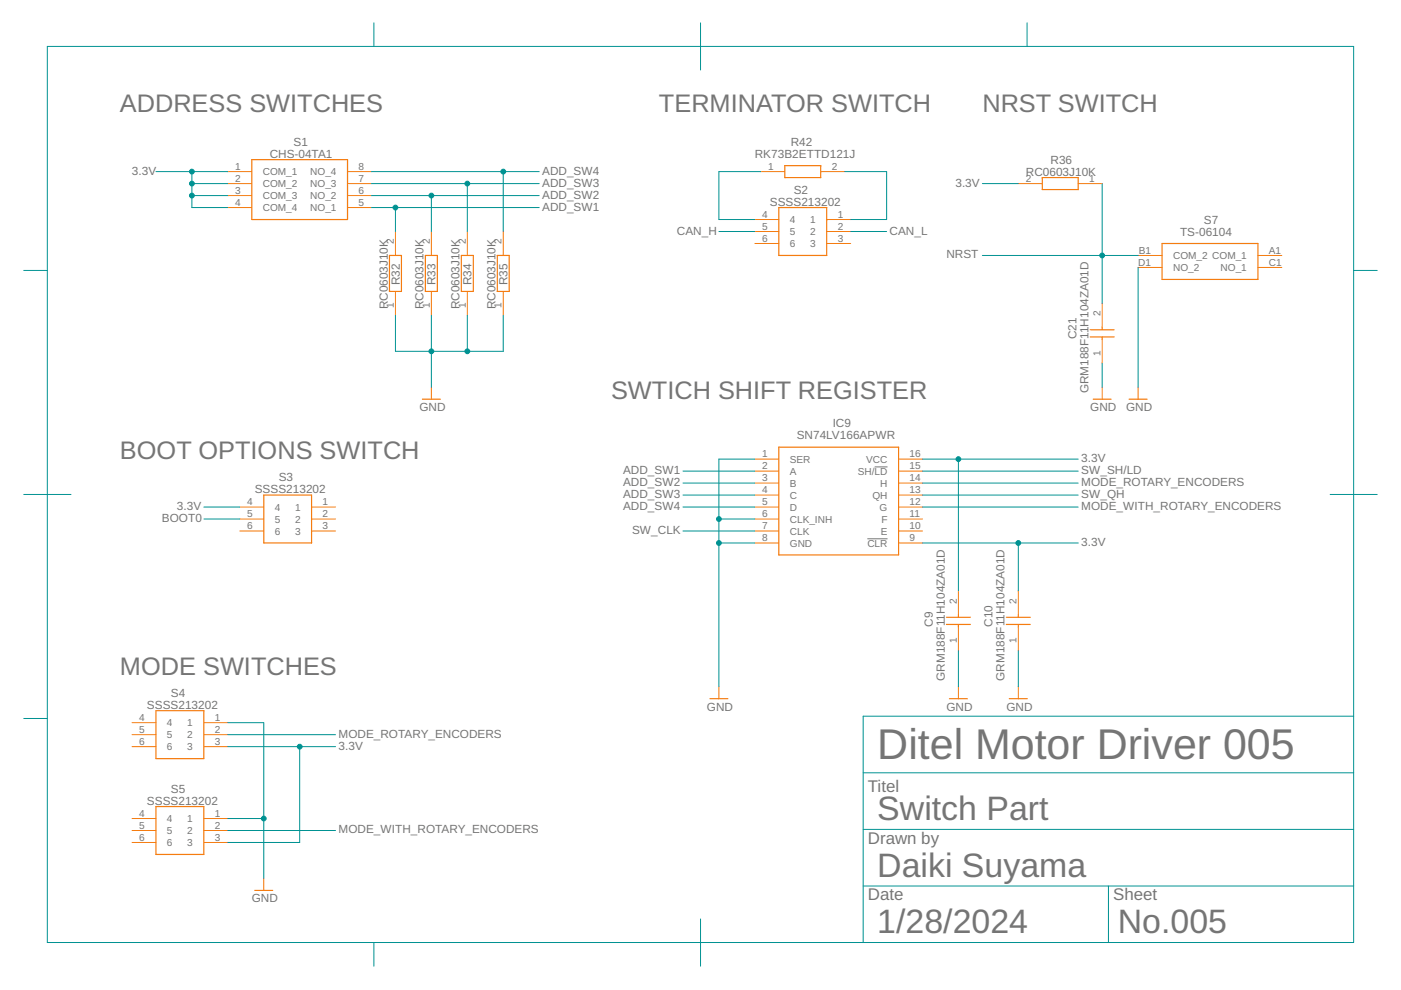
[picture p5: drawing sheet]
<svg xmlns="http://www.w3.org/2000/svg" width="297mm" height="210mm" viewBox="0 0 297 210" stroke-linecap="round" stroke-linejoin="round" font-family="sans-serif">
<path d="M185.4 99h2.8M183.9 114.2h4.3" fill="none" stroke="#757575" stroke-width=".21"/>
<g fill="none" stroke="#f57c10" stroke-width=".25">
<path d="M53.4 33.8h20.3v12.7h-20.3zM166.4 35.1h7.6v2.6h-7.6zM221 37.7h7.6v2.5h-7.6zM82.6 54.2h2.5v7.6h-2.5zM90.2 54.2h2.5v7.6h-2.5zM97.8 54.2h2.6v7.6h-2.6zM105.4 54.2h2.6v7.6h-2.6zM165.1 44h10.2v10.2h-10.2zM246.4 51.6h20.3v7.6h-20.3zM231.1 71.4h5.1M231.1 69.9h5.1M233.7 69.4v.5"/>
<path d="M233.7 71.4v.5M89.6 84.6h3.8M165.1 94.8h25.4v22.9h-25.4zM231.8 84.6h3.8M239.4 84.6h3.8M55.9 105h10.2v10.1h-10.2zM200.7 132.4h5M200.7 130.9h5M203.2 130.4v.5M203.2 132.4v.5M213.4 132.4h5M213.4 130.9h5"/>
<path d="M215.9 130.4v.5M215.9 132.4v.5M33.1 150.7h10.1v10.1h-10.1zM150.5 148.1h3.8M201.3 148.1h3.8M214 148.1h3.8M33.1 171h10.1v10.2h-10.1zM54 188.8h3.8"/>
</g>
<g fill="none" stroke="#f57c10" stroke-width=".21">
<path d="M48.3 36.4h5.1M48.3 38.9h5.1M73.7 36.4h5.1M73.7 38.9h5.1M161.3 36.4h5.1M174 36.4h5.1M215.9 38.9h5.1M228.6 38.9h5.1M48.3 41.5h5.1M48.3 44h5.1M73.7 41.5h5.1M73.7 44h5.1"/>
<path d="M83.8 49.1v5.1M91.5 49.1v5.1M99.1 49.1v5.1M106.7 49.1v5.1M160 46.5h5.1M160 49.1h5.1M160 51.6h5.1M175.3 46.5h5.1M175.3 49.1h5.1M175.3 51.6h5.1M241.3 54.2h5.1M241.3 56.7h5.1"/>
<path d="M266.7 54.2h5.1M266.7 56.7h5.1M83.8 61.8v5.1M91.5 61.8v5.1M99.1 61.8v5.1M106.7 61.8v5.1M233.7 64.3v5.1M233.7 71.9v5.1M91.5 82.1v2.5M160 97.3h5.1M160 99.9h5.1M190.5 97.3h5.1"/>
<path d="M190.5 99.9h5.1M233.7 82.1v2.5M241.3 82.1v2.5M50.8 107.5h5.1M50.8 110h5.1M50.8 112.6h5.1M66.1 107.5h5M66.1 110h5M66.1 112.6h5M160 102.4h5.1M160 105h5.1M160 107.5h5.1"/>
<path d="M160 110h5.1M160 112.6h5.1M160 115.1h5.1M190.5 102.4h5.1M190.5 105h5.1M190.5 107.5h5.1M190.5 110h5.1M190.5 112.6h5.1M190.5 115.1h5.1M203.2 125.3v5.1M203.2 132.9v5.1M215.9 125.3v5.1"/>
<path d="M215.9 132.9v5.1M28 153.2h5.1M28 155.8h5.1M28 158.3h5.1M43.2 153.2h5.1M43.2 155.8h5.1M43.2 158.3h5.1M152.4 145.6v2.5M203.2 145.6v2.5M215.9 145.6v2.5M28 173.5h5.1M28 176.1h5.1"/>
<path d="M28 178.6h5.1M43.2 173.5h5.1M43.2 176.1h5.1M43.2 178.6h5.1M55.9 186.2v2.6"/>
</g>
<g fill="none" stroke="#009292" stroke-width=".21">
<path d="M10 9.8h277v190h-277zM79.3 4.8v5M148.5 4.8v10M217.8 4.8v5M33.1 36.4h15.2M40.7 36.4v7.6h7.6M40.7 38.9h7.6M78.8 36.4h35.5M78.8 38.9h35.5M99.1 38.9v10.2M106.7 36.4v12.7M161.3 36.4h-8.9v10.1h7.6"/>
<path d="M179.1 36.4h8.9v10.1h-7.6M208.3 38.9h7.6M233.7 38.9v25.4M5 57.3h5M40.7 41.5h7.6M78.8 44h35.5M78.8 41.5h35.5M83.8 44v5.1M91.5 41.5v7.6M152.4 49.1h7.6M180.4 49.1h7.6M208.3 54.2h33"/>
<path d="M241.3 56.7v25.4M287 57.3h5M83.8 66.9v7.6h22.9v-7.6M91.5 66.9v15.2M99.1 66.9v7.6M233.7 77v5.1M144.8 99.9h15.2M160 97.3h-7.6v48.3M195.6 97.3h33M195.6 99.9h33M203.2 97.3v28M5 104.8h10"/>
<path d="M43.2 110h7.6M43.2 107.5h7.6M144.8 107.5h15.2M144.8 102.4h15.2M144.8 105h15.2M144.8 112.6h15.2M152.4 115.1h7.6M152.4 110h7.6M195.6 115.1h33M195.6 107.5h33M195.6 102.4h33M195.6 105h33"/>
<path d="M215.9 115.1v10.2M282 104.8h10M203.2 138v7.6M215.9 138v7.6M5 152.3h5M48.3 153.2h7.6v33M48.3 158.3h22.8M48.3 155.8h22.8M63.5 158.3v20.3h-15.2M287 151.8h-104v48M48.3 173.5h7.6M48.3 176.1h22.8"/>
<path d="M183 175.9h104M183 163.9h104M79.3 199.8v5.1M148.5 194.8v10.1M183 187.9h104M235 187.9v11.9"/>
</g>
<g fill="#009292" stroke="#009292" stroke-width=".21">
<circle cx="91.5" cy="74.5" r=".51"/>
<circle cx="99.1" cy="74.5" r=".51"/>
<circle cx="152.4" cy="115.1" r=".51"/>
<circle cx="152.4" cy="110" r=".51"/>
<circle cx="55.9" cy="173.5" r=".51"/>
<circle cx="40.7" cy="38.9" r=".51"/>
<circle cx="40.7" cy="41.5" r=".51"/>
<circle cx="40.7" cy="36.4" r=".51"/>
<circle cx="203.2" cy="97.3" r=".51"/>
<circle cx="215.9" cy="115.1" r=".51"/>
<circle cx="63.5" cy="158.3" r=".51"/>
<circle cx="83.8" cy="44" r=".51"/>
<circle cx="91.5" cy="41.5" r=".51"/>
<circle cx="106.7" cy="36.4" r=".51"/>
<circle cx="99.1" cy="38.9" r=".51"/>
<circle cx="233.7" cy="54.2" r=".51"/>
</g>
<text font-size="9.1" fill="#757575" x="186" y="160.8">Ditel Motor Driver 005</text>
<g font-size="7.2" fill="#757575">
<text x="186" y="173.8">Switch Part</text>
<text x="186" y="185.8">Daiki Suyama</text>
<text x="186" y="197.8">1/28/2024</text>
<text x="237" y="197.8">No.005</text>
</g>
<g font-size="5.4" fill="#757575">
<text x="25.4" y="23.7">ADDRESS SWITCHES</text>
<text x="139.7" y="23.7">TERMINATOR SWITCH</text>
<text x="208.3" y="23.7">NRST SWITCH</text>
<text x="129.6" y="84.6">SWTICH SHIFT REGISTER</text>
<text x="25.4" y="97.3">BOOT OPTIONS SWITCH</text>
<text x="25.4" y="143.1">MODE SWITCHES</text>
</g>
<g font-size="3.6" fill="#757575">
<text x="184" y="167.8">Titel</text>
<text x="184" y="178.8">Drawn by</text>
<text x="184" y="190.8">Date</text>
<text x="236" y="190.8">Sheet</text>
</g>
<g font-size="2.5" fill="#757575">
<text x="57.2" y="33.5">CHS-04TA1</text>
<text x="62.3" y="30.9">S1</text>
<text x="160" y="33.5">RK73B2ETTD121J</text>
<text x="167.7" y="30.9">R42</text>
<text x="222.7" y="34.7">R36</text>
<text x="28" y="37">3.3V</text>
<text x="115" y="37">ADD_SW4</text>
<text x="115" y="39.6">ADD_SW3</text>
<text x="168.3" y="41.1">S2</text>
<text x="202.6" y="39.6">3.3V</text>
<text x="217.5" y="37.3">RC0603J10K</text>
<text x="115" y="44.6">ADD_SW1</text>
<text x="115" y="42.1">ADD_SW2</text>
<text x="163.2" y="43.6">SSSS213202</text>
<text x="255.3" y="47.4">S7</text>
<text x="143.5" y="49.7">CAN_H</text>
<text x="188.6" y="49.7">CAN_L</text>
<text x="250.2" y="50">TS-06104</text>
<text x="200.7" y="54.8">NRST</text>
<text x="82.2" y="65.6" transform="rotate(-90 82.2 65.6)">RC0603J10K</text>
<text x="84.7" y="60.5" transform="rotate(-90 84.7 60.5)">R32</text>
<text x="89.8" y="65.6" transform="rotate(-90 89.8 65.6)">RC0603J10K</text>
<text x="92.4" y="60.5" transform="rotate(-90 92.4 60.5)">R33</text>
<text x="97.4" y="65.6" transform="rotate(-90 97.4 65.6)">RC0603J10K</text>
<text x="100" y="60.5" transform="rotate(-90 100 60.5)">R34</text>
<text x="105.1" y="65.6" transform="rotate(-90 105.1 65.6)">RC0603J10K</text>
<text x="107.6" y="60.5" transform="rotate(-90 107.6 60.5)">R35</text>
<text x="228.2" y="71.9" transform="rotate(-90 228.2 71.9)">C21</text>
<text x="230.8" y="83.4" transform="rotate(-90 230.8 83.4)">GRM188F11H104ZA01D</text>
<text x="88.9" y="87.2">GND</text>
<text x="231.1" y="87.2">GND</text>
<text x="238.8" y="87.2">GND</text>
<text x="168.9" y="93.2">SN74LV166APWR</text>
<text x="176.5" y="90.6">IC9</text>
<text x="132.1" y="100.5">ADD_SW1</text>
<text x="229.2" y="98">3.3V</text>
<text x="229.2" y="100.5">SW_SH/LD</text>
<text x="54" y="104.6">SSSS213202</text>
<text x="59.1" y="102">S3</text>
<text x="132.1" y="103.1">ADD_SW2</text>
<text x="132.1" y="105.6">ADD_SW3</text>
<text x="229.2" y="105.6">SW_QH</text>
<text x="229.2" y="103.1">MODE_ROTARY_ENCODERS</text>
<text x="34.3" y="110.7">BOOT0</text>
<text x="37.5" y="108.1">3.3V</text>
<text x="132.1" y="108.1">ADD_SW4</text>
<text x="134" y="113.2">SW_CLK</text>
<text x="229.2" y="108.1">MODE_WITH_ROTARY_ENCODERS</text>
<text x="229.2" y="115.8">3.3V</text>
<text x="197.7" y="132.9" transform="rotate(-90 197.7 132.9)">C9</text>
<text x="210.4" y="132.9" transform="rotate(-90 210.4 132.9)">C10</text>
<text x="36.2" y="147.8">S4</text>
<text x="200.3" y="144.3" transform="rotate(-90 200.3 144.3)">GRM188F11H104ZA01D</text>
<text x="213" y="144.3" transform="rotate(-90 213 144.3)">GRM188F11H104ZA01D</text>
<text x="31.2" y="150.3">SSSS213202</text>
<text x="149.9" y="150.7">GND</text>
<text x="200.7" y="150.7">GND</text>
<text x="213.4" y="150.7">GND</text>
<text x="71.8" y="158.9">3.3V</text>
<text x="71.8" y="156.4">MODE_ROTARY_ENCODERS</text>
<text x="31.2" y="170.6">SSSS213202</text>
<text x="36.2" y="168.1">S5</text>
<text x="71.8" y="176.7">MODE_WITH_ROTARY_ENCODERS</text>
<text x="53.4" y="191.3">GND</text>
</g>
<g font-size="2.1" fill="#757575">
<text x="49.9" y="36">1</text>
<text x="49.9" y="38.6">2</text>
<text x="49.9" y="41.1">3</text>
<text x="55.7" y="37.1">COM_1</text>
<text x="55.7" y="39.7">COM_2</text>
<text x="65.8" y="39.7">NO_3</text>
<text x="65.8" y="37.1">NO_4</text>
<text x="76" y="41.1">6</text>
<text x="76" y="38.6">7</text>
<text x="76" y="36">8</text>
<text x="162.9" y="36">1</text>
<text x="176.3" y="36">2</text>
<text x="217.5" y="38.6">2</text>
<text x="230.9" y="38.6">1</text>
<text x="49.9" y="43.7">4</text>
<text x="55.7" y="42.2">COM_3</text>
<text x="55.7" y="44.8">COM_4</text>
<text x="65.8" y="44.8">NO_1</text>
<text x="65.8" y="42.2">NO_2</text>
<text x="76" y="43.7">5</text>
<text x="161.6" y="46.2">4</text>
<text x="167.5" y="47.3">4</text>
<text x="171.8" y="47.3">1</text>
<text x="177.6" y="46.2">1</text>
<text x="83.5" y="51.8" transform="rotate(-90 83.5 51.8)">2</text>
<text x="91.1" y="51.8" transform="rotate(-90 91.1 51.8)">2</text>
<text x="98.7" y="51.8" transform="rotate(-90 98.7 51.8)">2</text>
<text x="106.3" y="51.8" transform="rotate(-90 106.3 51.8)">2</text>
<text x="161.6" y="48.7">5</text>
<text x="161.6" y="51.3">6</text>
<text x="167.5" y="49.8">5</text>
<text x="167.5" y="52.4">6</text>
<text x="171.8" y="49.8">2</text>
<text x="171.8" y="52.4">3</text>
<text x="177.6" y="48.7">2</text>
<text x="177.6" y="51.3">3</text>
<text x="241.4" y="53.8">B1</text>
<text x="269" y="53.8">A1</text>
<text x="241.3" y="56.4">D1</text>
<text x="248.7" y="54.9">COM_2 COM_1</text>
<text x="248.7" y="57.5">NO_2</text>
<text x="258.8" y="57.5">NO_1</text>
<text x="269" y="56.4">C1</text>
<text x="83.5" y="65.3" transform="rotate(-90 83.5 65.3)">1</text>
<text x="91.1" y="65.3" transform="rotate(-90 91.1 65.3)">1</text>
<text x="98.7" y="65.3" transform="rotate(-90 98.7 65.3)">1</text>
<text x="106.3" y="65.3" transform="rotate(-90 106.3 65.3)">1</text>
<text x="233.3" y="67.1" transform="rotate(-90 233.3 67.1)">2</text>
<text x="233.3" y="75.5" transform="rotate(-90 233.3 75.5)">1</text>
<text x="161.6" y="97">1</text>
<text x="161.6" y="99.5">2</text>
<text x="167.5" y="98.1">SER</text>
<text x="167.5" y="100.6">A</text>
<text x="181.9" y="100.6">SH/LD</text>
<text x="183.7" y="98.1">VCC</text>
<text x="192.8" y="97">16</text>
<text x="192.8" y="99.5">15</text>
<text x="52.4" y="107.2">4</text>
<text x="68.4" y="107.2">1</text>
<text x="161.6" y="102.1">3</text>
<text x="161.6" y="104.6">4</text>
<text x="161.6" y="107.2">5</text>
<text x="167.5" y="103.2">B</text>
<text x="167.5" y="105.7">C</text>
<text x="185" y="105.7">QH</text>
<text x="186.6" y="103.2">H</text>
<text x="192.8" y="102.1">14</text>
<text x="192.8" y="104.6">13</text>
<text x="192.8" y="107.2">12</text>
<text x="52.4" y="109.7">5</text>
<text x="52.4" y="112.2">6</text>
<text x="58.2" y="108.3">4</text>
<text x="58.2" y="110.8">5</text>
<text x="58.2" y="113.3">6</text>
<text x="62.5" y="108.3">1</text>
<text x="62.5" y="110.8">2</text>
<text x="62.5" y="113.3">3</text>
<text x="68.4" y="109.7">2</text>
<text x="68.4" y="112.2">3</text>
<text x="161.6" y="109.7">6</text>
<text x="161.6" y="112.2">7</text>
<text x="167.5" y="108.3">D</text>
<text x="167.5" y="110.8">CLK_INH</text>
<text x="167.5" y="113.3">CLK</text>
<text x="186.5" y="108.3">G</text>
<text x="186.8" y="113.3">E</text>
<text x="186.9" y="110.8">F</text>
<text x="192.8" y="109.7">11</text>
<text x="192.8" y="112.2">10</text>
<text x="161.6" y="114.8">8</text>
<text x="167.5" y="115.9">GND</text>
<text x="183.9" y="115.9">CLR</text>
<text x="192.8" y="114.8">9</text>
<text x="202.9" y="128" transform="rotate(-90 202.9 128)">2</text>
<text x="215.6" y="128" transform="rotate(-90 215.6 128)">2</text>
<text x="202.9" y="136.4" transform="rotate(-90 202.9 136.4)">1</text>
<text x="215.6" y="136.4" transform="rotate(-90 215.6 136.4)">1</text>
<text x="29.5" y="152.9">4</text>
<text x="29.5" y="155.4">5</text>
<text x="35.4" y="154">4</text>
<text x="39.7" y="154">1</text>
<text x="45.6" y="152.9">1</text>
<text x="45.6" y="155.4">2</text>
<text x="29.5" y="157.9">6</text>
<text x="35.4" y="156.5">5</text>
<text x="35.4" y="159.1">6</text>
<text x="39.7" y="156.5">2</text>
<text x="39.7" y="159.1">3</text>
<text x="45.6" y="157.9">3</text>
<text x="29.5" y="173.2">4</text>
<text x="45.6" y="173.2">1</text>
<text x="29.5" y="175.7">5</text>
<text x="29.5" y="178.3">6</text>
<text x="35.4" y="174.3">4</text>
<text x="35.4" y="176.8">5</text>
<text x="35.4" y="179.4">6</text>
<text x="39.7" y="174.3">1</text>
<text x="39.7" y="176.8">2</text>
<text x="39.7" y="179.4">3</text>
<text x="45.6" y="175.7">2</text>
<text x="45.6" y="178.3">3</text>
</g>
</svg>
